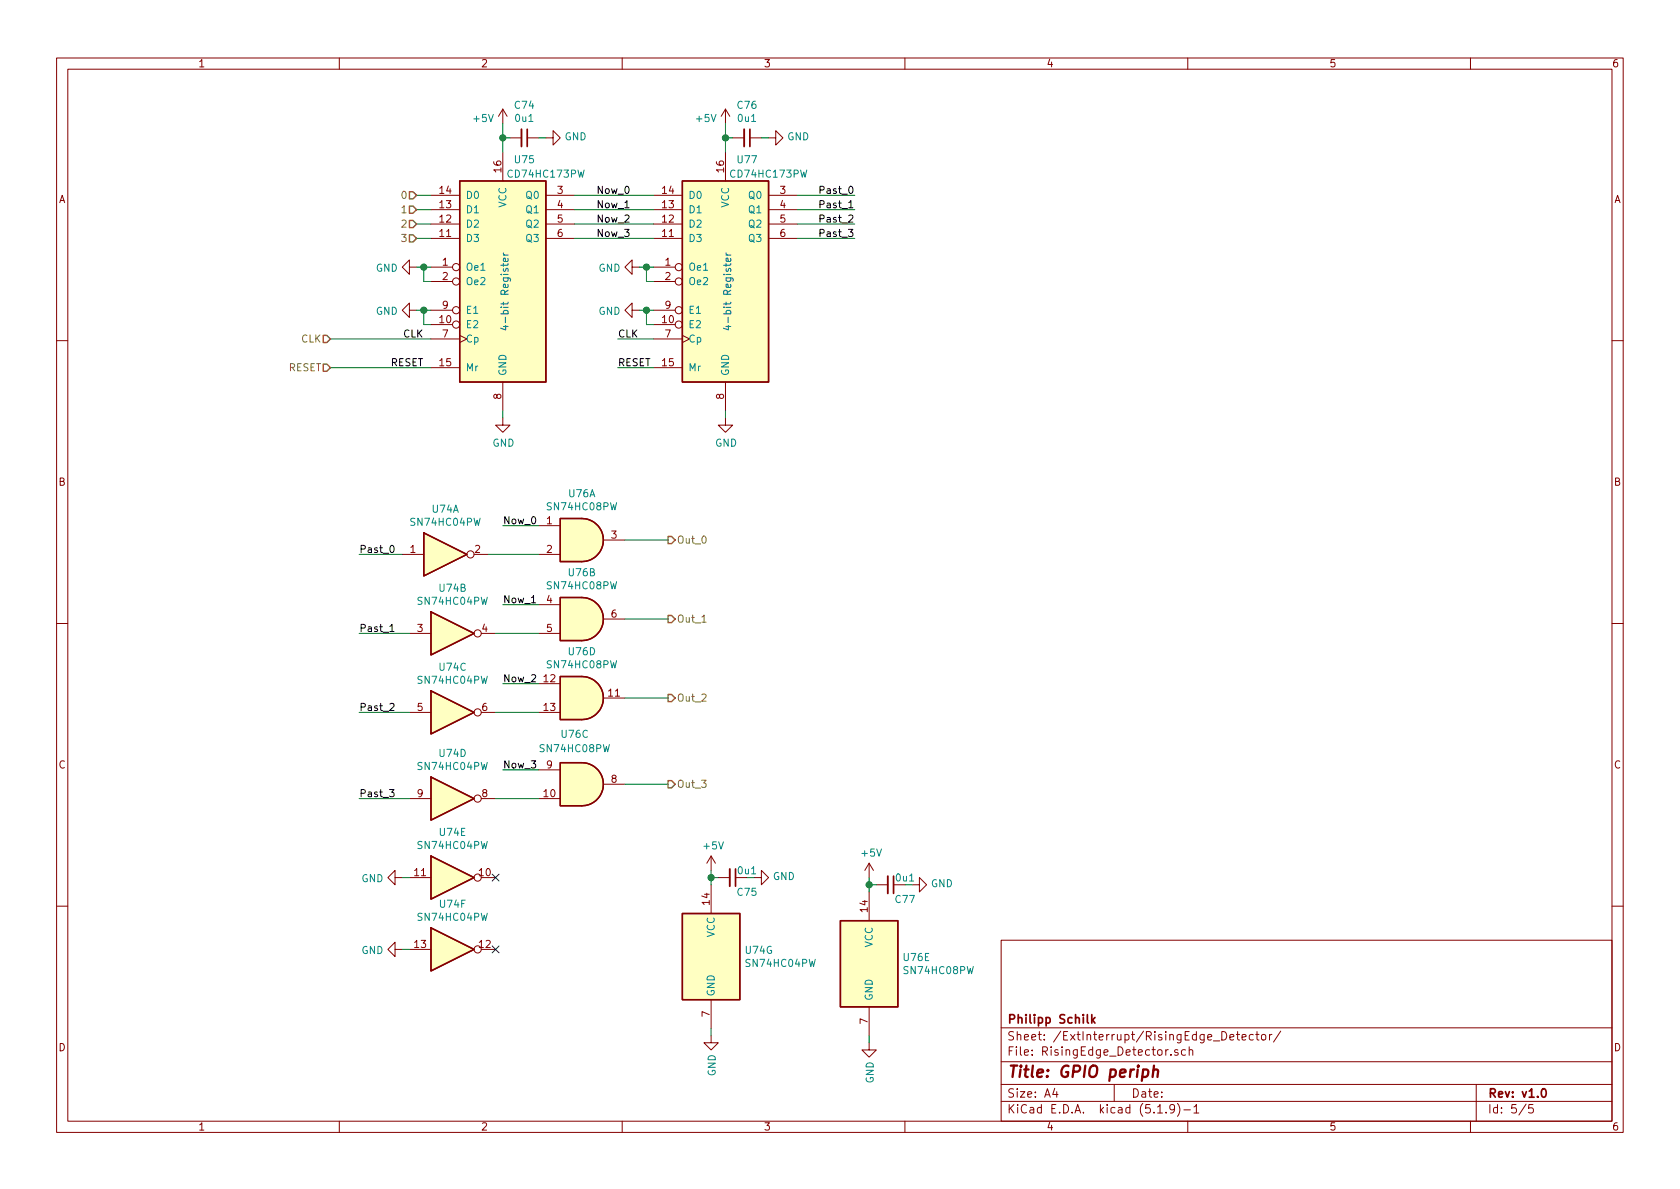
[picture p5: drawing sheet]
EESchema Schematic File Version 4
EELAYER 30 0
EELAYER END
$Descr A4 11693 8268
encoding utf-8
Sheet 5 5
Title "GPIO periph"
Date ""
Rev "v1.0"
Comp "Philipp Schilk"
Comment1 ""
Comment2 ""
Comment3 ""
Comment4 ""
$EndDescr
Text HLabel 2900 1350 0    50   Input ~ 0
0
Text HLabel 2900 1450 0    50   Input ~ 0
1
Text HLabel 2900 1550 0    50   Input ~ 0
2
Text HLabel 2900 1650 0    50   Input ~ 0
3
$Comp
L power:GND #PWR?
U 1 1
P 2900 1850
AR Path="/5ED2705B/60D76F64" Ref="#PWR?"  Part="1" 
AR Path="/5F3ED0F9/60D76F64" Ref="#PWR?"  Part="1" 
AR Path="/61C3CF7F/60D76F64" Ref="#PWR?"  Part="1" 
AR Path="/61C3CF88/60D76F64" Ref="#PWR?"  Part="1" 
AR Path="/6301660C/60D76F64" Ref="#PWR?"  Part="1" 
AR Path="/6301660C/60D5258B/60D76F64" Ref="#PWR0288"  Part="1" 
F 0 "#PWR0288" H 2900 1600 50  0001 C CNN
F 1 "GND" V 2905 1722 50  0000 R CNN
F 2 "" H 2900 1850 50  0001 C CNN
F 3 "" H 2900 1850 50  0001 C CNN
	1    2900 1850
	0    1    1    0   
$EndComp
Wire Wire Line
	2950 1950 3000 1950
Wire Wire Line
	2950 1850 2950 1950
Wire Wire Line
	2950 2150 2950 2250
Wire Wire Line
	2950 2250 3000 2250
Wire Wire Line
	2950 2150 3000 2150
Wire Wire Line
	2950 1850 3000 1850
Wire Wire Line
	3500 2900 3500 2850
$Comp
L power:GND #PWR?
U 1 1
P 3500 2900
AR Path="/5ED2705B/60D76F71" Ref="#PWR?"  Part="1" 
AR Path="/5F3ED0F9/60D76F71" Ref="#PWR?"  Part="1" 
AR Path="/61C3CF7F/60D76F71" Ref="#PWR?"  Part="1" 
AR Path="/61C3CF88/60D76F71" Ref="#PWR?"  Part="1" 
AR Path="/6301660C/60D76F71" Ref="#PWR?"  Part="1" 
AR Path="/6301660C/60D5258B/60D76F71" Ref="#PWR0291"  Part="1" 
F 0 "#PWR0291" H 3500 2650 50  0001 C CNN
F 1 "GND" H 3505 2727 50  0000 C CNN
F 2 "" H 3500 2900 50  0001 C CNN
F 3 "" H 3500 2900 50  0001 C CNN
	1    3500 2900
	1    0    0    -1  
$EndComp
Wire Wire Line
	3800 950  3750 950 
$Comp
L power:GND #PWR?
U 1 1
P 3800 950
AR Path="/5ED2705B/60D76F78" Ref="#PWR?"  Part="1" 
AR Path="/5F3ED0F9/60D76F78" Ref="#PWR?"  Part="1" 
AR Path="/61C3CF7F/60D76F78" Ref="#PWR?"  Part="1" 
AR Path="/61C3CF88/60D76F78" Ref="#PWR?"  Part="1" 
AR Path="/6301660C/60D76F78" Ref="#PWR?"  Part="1" 
AR Path="/6301660C/60D5258B/60D76F78" Ref="#PWR0292"  Part="1" 
F 0 "#PWR0292" H 3800 700 50  0001 C CNN
F 1 "GND" V 3805 822 50  0000 R CNN
F 2 "" H 3800 950 50  0001 C CNN
F 3 "" H 3800 950 50  0001 C CNN
	1    3800 950 
	0    -1   -1   0   
$EndComp
Wire Wire Line
	3500 950  3500 850 
Connection ~ 3500 950 
Wire Wire Line
	3550 950  3500 950 
$Comp
L Device:C_Small C?
U 1 1
P 3650 950
AR Path="/5ED2705B/60D76F81" Ref="C?"  Part="1" 
AR Path="/5F3ED0F9/60D76F81" Ref="C?"  Part="1" 
AR Path="/61C3CF7F/60D76F81" Ref="C?"  Part="1" 
AR Path="/61C3CF88/60D76F81" Ref="C?"  Part="1" 
AR Path="/6301660C/60D76F81" Ref="C?"  Part="1" 
AR Path="/6301660C/60D5258B/60D76F81" Ref="C74"  Part="1" 
F 0 "C74" V 3421 950 50  0000 C CNN
F 1 "0u1" V 3512 950 50  0000 C CNN
F 2 "NoRef_Footprints:C_0603_1608Metric_NoRef" H 3650 950 50  0001 C CNN
F 3 "~" H 3650 950 50  0001 C CNN
	1    3650 950 
	0    1    1    0   
$EndComp
$Comp
L power:+5V #PWR?
U 1 1
P 3500 850
AR Path="/5ED2705B/60D76F87" Ref="#PWR?"  Part="1" 
AR Path="/5F3ED0F9/60D76F87" Ref="#PWR?"  Part="1" 
AR Path="/61C3CF7F/60D76F87" Ref="#PWR?"  Part="1" 
AR Path="/61C3CF88/60D76F87" Ref="#PWR?"  Part="1" 
AR Path="/6301660C/60D76F87" Ref="#PWR?"  Part="1" 
AR Path="/6301660C/60D5258B/60D76F87" Ref="#PWR0290"  Part="1" 
F 0 "#PWR0290" H 3500 700 50  0001 C CNN
F 1 "+5V" H 3442 887 50  0000 R CNN
F 2 "" H 3500 850 50  0001 C CNN
F 3 "" H 3500 850 50  0001 C CNN
	1    3500 850 
	1    0    0    -1  
$EndComp
Wire Wire Line
	3500 1050 3500 950 
Text HLabel 2300 2550 0    50   Input ~ 0
RESET
Text HLabel 2300 2350 0    50   Input ~ 0
CLK
Text Notes 3550 2300 1    50   ~ 0
4-bit Register
Wire Wire Line
	2300 2550 3000 2550
Wire Wire Line
	2300 2350 3000 2350
$Comp
L power:GND #PWR?
U 1 1
P 2900 2150
AR Path="/5ED2705B/60D76F93" Ref="#PWR?"  Part="1" 
AR Path="/5F3ED0F9/60D76F93" Ref="#PWR?"  Part="1" 
AR Path="/61C3CF7F/60D76F93" Ref="#PWR?"  Part="1" 
AR Path="/61C3CF88/60D76F93" Ref="#PWR?"  Part="1" 
AR Path="/6301660C/60D76F93" Ref="#PWR?"  Part="1" 
AR Path="/6301660C/60D5258B/60D76F93" Ref="#PWR0289"  Part="1" 
F 0 "#PWR0289" H 2900 1900 50  0001 C CNN
F 1 "GND" V 2905 2022 50  0000 R CNN
F 2 "" H 2900 2150 50  0001 C CNN
F 3 "" H 2900 2150 50  0001 C CNN
	1    2900 2150
	0    1    1    0   
$EndComp
Wire Wire Line
	2900 1850 2950 1850
Connection ~ 2950 1850
Wire Wire Line
	2900 2150 2950 2150
Connection ~ 2950 2150
$Comp
L power:GND #PWR?
U 1 1
P 4450 1850
AR Path="/5ED2705B/60D76F9D" Ref="#PWR?"  Part="1" 
AR Path="/5F3ED0F9/60D76F9D" Ref="#PWR?"  Part="1" 
AR Path="/61C3CF7F/60D76F9D" Ref="#PWR?"  Part="1" 
AR Path="/61C3CF88/60D76F9D" Ref="#PWR?"  Part="1" 
AR Path="/6301660C/60D76F9D" Ref="#PWR?"  Part="1" 
AR Path="/6301660C/60D5258B/60D76F9D" Ref="#PWR0293"  Part="1" 
F 0 "#PWR0293" H 4450 1600 50  0001 C CNN
F 1 "GND" V 4455 1722 50  0000 R CNN
F 2 "" H 4450 1850 50  0001 C CNN
F 3 "" H 4450 1850 50  0001 C CNN
	1    4450 1850
	0    1    1    0   
$EndComp
Wire Wire Line
	4500 1950 4550 1950
Wire Wire Line
	4500 1850 4500 1950
Wire Wire Line
	4500 2150 4500 2250
Wire Wire Line
	4500 2250 4550 2250
Wire Wire Line
	4500 2150 4550 2150
Wire Wire Line
	4500 1850 4550 1850
Wire Wire Line
	5050 2900 5050 2850
$Comp
L power:GND #PWR?
U 1 1
P 5050 2900
AR Path="/5ED2705B/60D76FAA" Ref="#PWR?"  Part="1" 
AR Path="/5F3ED0F9/60D76FAA" Ref="#PWR?"  Part="1" 
AR Path="/61C3CF7F/60D76FAA" Ref="#PWR?"  Part="1" 
AR Path="/61C3CF88/60D76FAA" Ref="#PWR?"  Part="1" 
AR Path="/6301660C/60D76FAA" Ref="#PWR?"  Part="1" 
AR Path="/6301660C/60D5258B/60D76FAA" Ref="#PWR0298"  Part="1" 
F 0 "#PWR0298" H 5050 2650 50  0001 C CNN
F 1 "GND" H 5055 2727 50  0000 C CNN
F 2 "" H 5050 2900 50  0001 C CNN
F 3 "" H 5050 2900 50  0001 C CNN
	1    5050 2900
	1    0    0    -1  
$EndComp
Wire Wire Line
	5350 950  5300 950 
$Comp
L power:GND #PWR?
U 1 1
P 5350 950
AR Path="/5ED2705B/60D76FB1" Ref="#PWR?"  Part="1" 
AR Path="/5F3ED0F9/60D76FB1" Ref="#PWR?"  Part="1" 
AR Path="/61C3CF7F/60D76FB1" Ref="#PWR?"  Part="1" 
AR Path="/61C3CF88/60D76FB1" Ref="#PWR?"  Part="1" 
AR Path="/6301660C/60D76FB1" Ref="#PWR?"  Part="1" 
AR Path="/6301660C/60D5258B/60D76FB1" Ref="#PWR0300"  Part="1" 
F 0 "#PWR0300" H 5350 700 50  0001 C CNN
F 1 "GND" V 5355 822 50  0000 R CNN
F 2 "" H 5350 950 50  0001 C CNN
F 3 "" H 5350 950 50  0001 C CNN
	1    5350 950 
	0    -1   -1   0   
$EndComp
Wire Wire Line
	5050 950  5050 850 
Connection ~ 5050 950 
Wire Wire Line
	5100 950  5050 950 
$Comp
L Device:C_Small C?
U 1 1
P 5200 950
AR Path="/5ED2705B/60D76FBA" Ref="C?"  Part="1" 
AR Path="/5F3ED0F9/60D76FBA" Ref="C?"  Part="1" 
AR Path="/61C3CF7F/60D76FBA" Ref="C?"  Part="1" 
AR Path="/61C3CF88/60D76FBA" Ref="C?"  Part="1" 
AR Path="/6301660C/60D76FBA" Ref="C?"  Part="1" 
AR Path="/6301660C/60D5258B/60D76FBA" Ref="C76"  Part="1" 
F 0 "C76" V 4971 950 50  0000 C CNN
F 1 "0u1" V 5062 950 50  0000 C CNN
F 2 "NoRef_Footprints:C_0603_1608Metric_NoRef" H 5200 950 50  0001 C CNN
F 3 "~" H 5200 950 50  0001 C CNN
	1    5200 950 
	0    1    1    0   
$EndComp
$Comp
L power:+5V #PWR?
U 1 1
P 5050 850
AR Path="/5ED2705B/60D76FC0" Ref="#PWR?"  Part="1" 
AR Path="/5F3ED0F9/60D76FC0" Ref="#PWR?"  Part="1" 
AR Path="/61C3CF7F/60D76FC0" Ref="#PWR?"  Part="1" 
AR Path="/61C3CF88/60D76FC0" Ref="#PWR?"  Part="1" 
AR Path="/6301660C/60D76FC0" Ref="#PWR?"  Part="1" 
AR Path="/6301660C/60D5258B/60D76FC0" Ref="#PWR0297"  Part="1" 
F 0 "#PWR0297" H 5050 700 50  0001 C CNN
F 1 "+5V" H 4992 887 50  0000 R CNN
F 2 "" H 5050 850 50  0001 C CNN
F 3 "" H 5050 850 50  0001 C CNN
	1    5050 850 
	1    0    0    -1  
$EndComp
Wire Wire Line
	5050 1050 5050 950 
$Comp
L 74xx:74LS173 U?
U 1 1
P 5050 1950
AR Path="/5ED2705B/60D76FC7" Ref="U?"  Part="1" 
AR Path="/5F3ED0F9/60D76FC7" Ref="U?"  Part="1" 
AR Path="/61C3CF7F/60D76FC7" Ref="U?"  Part="1" 
AR Path="/61C3CF88/60D76FC7" Ref="U?"  Part="1" 
AR Path="/6301660C/60D76FC7" Ref="U?"  Part="1" 
AR Path="/6301660C/60D5258B/60D76FC7" Ref="U77"  Part="1" 
F 0 "U77" H 5200 2800 50  0000 C CNN
F 1 "CD74HC173PW" H 5350 2700 50  0000 C CNN
F 2 "Package_SO:TSSOP-16_4.4x5mm_P0.65mm" H 5050 1950 50  0001 C CNN
F 3 "http://www.ti.com/lit/gpn/sn74LS173" H 5050 1950 50  0001 C CNN
	1    5050 1950
	1    0    0    -1  
$EndComp
Text Notes 5100 2300 1    50   ~ 0
4-bit Register
$Comp
L power:GND #PWR?
U 1 1
P 4450 2150
AR Path="/5ED2705B/60D76FCE" Ref="#PWR?"  Part="1" 
AR Path="/5F3ED0F9/60D76FCE" Ref="#PWR?"  Part="1" 
AR Path="/61C3CF7F/60D76FCE" Ref="#PWR?"  Part="1" 
AR Path="/61C3CF88/60D76FCE" Ref="#PWR?"  Part="1" 
AR Path="/6301660C/60D76FCE" Ref="#PWR?"  Part="1" 
AR Path="/6301660C/60D5258B/60D76FCE" Ref="#PWR0294"  Part="1" 
F 0 "#PWR0294" H 4450 1900 50  0001 C CNN
F 1 "GND" V 4455 2022 50  0000 R CNN
F 2 "" H 4450 2150 50  0001 C CNN
F 3 "" H 4450 2150 50  0001 C CNN
	1    4450 2150
	0    1    1    0   
$EndComp
Wire Wire Line
	4450 1850 4500 1850
Connection ~ 4500 1850
Wire Wire Line
	4450 2150 4500 2150
Connection ~ 4500 2150
Text Label 2950 2350 2    50   ~ 0
CLK
Text Label 2950 2550 2    50   ~ 0
RESET
$Comp
L 74xx:74LS173 U?
U 1 1
P 3500 1950
AR Path="/5ED2705B/60D76FDA" Ref="U?"  Part="1" 
AR Path="/5F3ED0F9/60D76FDA" Ref="U?"  Part="1" 
AR Path="/61C3CF7F/60D76FDA" Ref="U?"  Part="1" 
AR Path="/61C3CF88/60D76FDA" Ref="U?"  Part="1" 
AR Path="/6301660C/60D76FDA" Ref="U?"  Part="1" 
AR Path="/6301660C/60D5258B/60D76FDA" Ref="U75"  Part="1" 
F 0 "U75" H 3650 2800 50  0000 C CNN
F 1 "CD74HC173PW" H 3800 2700 50  0000 C CNN
F 2 "Package_SO:TSSOP-16_4.4x5mm_P0.65mm" H 3500 1950 50  0001 C CNN
F 3 "http://www.ti.com/lit/gpn/sn74LS173" H 3500 1950 50  0001 C CNN
	1    3500 1950
	1    0    0    -1  
$EndComp
Text Label 4300 2350 0    50   ~ 0
CLK
Wire Wire Line
	4300 2550 4550 2550
Wire Wire Line
	4300 2350 4550 2350
Wire Wire Line
	4000 1350 4550 1350
Wire Wire Line
	4000 1450 4550 1450
Wire Wire Line
	4000 1550 4550 1550
Wire Wire Line
	4000 1650 4550 1650
Text Label 4150 1350 0    50   ~ 0
Now_0
Text Label 4150 1450 0    50   ~ 0
Now_1
Text Label 4150 1550 0    50   ~ 0
Now_2
Text Label 4150 1650 0    50   ~ 0
Now_3
Text Label 5950 1350 2    50   ~ 0
Past_0
Text Label 5950 1450 2    50   ~ 0
Past_1
Text Label 5950 1550 2    50   ~ 0
Past_2
Text Label 5950 1650 2    50   ~ 0
Past_3
Wire Wire Line
	5950 1350 5550 1350
Wire Wire Line
	5950 1450 5550 1450
Wire Wire Line
	5950 1550 5550 1550
Wire Wire Line
	5950 1650 5550 1650
Wire Wire Line
	2900 1350 3000 1350
Wire Wire Line
	2900 1450 3000 1450
Wire Wire Line
	2900 1550 3000 1550
Wire Wire Line
	2900 1650 3000 1650
$Comp
L 74xx:74LS08 U?
U 3 1
P 4050 5450
AR Path="/5F396002/60D76FF8" Ref="U?"  Part="3" 
AR Path="/5FF66C9F/60D76FF8" Ref="U?"  Part="3" 
AR Path="/5FF66C9F/600CC0A2/60D76FF8" Ref="U?"  Part="3" 
AR Path="/6301660C/60D76FF8" Ref="U?"  Part="3" 
AR Path="/6301660C/60D5258B/60D76FF8" Ref="U76"  Part="3" 
F 0 "U76" H 4000 5800 50  0000 C CNN
F 1 "SN74HC08PW" H 4000 5700 50  0000 C CNN
F 2 "Package_SO:TSSOP-14_4.4x5mm_P0.65mm" H 4050 5450 50  0001 C CNN
F 3 "http://www.ti.com/lit/gpn/sn74LS08" H 4050 5450 50  0001 C CNN
	3    4050 5450
	1    0    0    -1  
$EndComp
$Comp
L 74xx:74LS08 U?
U 1 1
P 4050 3750
AR Path="/5F396002/60D76FFE" Ref="U?"  Part="1" 
AR Path="/5FF66C9F/60D76FFE" Ref="U?"  Part="1" 
AR Path="/5FF66C9F/600CC0A2/60D76FFE" Ref="U?"  Part="1" 
AR Path="/6301660C/60D76FFE" Ref="U?"  Part="1" 
AR Path="/6301660C/60D5258B/60D76FFE" Ref="U76"  Part="1" 
F 0 "U76" H 4050 4075 50  0000 C CNN
F 1 "SN74HC08PW" H 4050 3984 50  0000 C CNN
F 2 "Package_SO:TSSOP-14_4.4x5mm_P0.65mm" H 4050 3750 50  0001 C CNN
F 3 "http://www.ti.com/lit/gpn/sn74LS08" H 4050 3750 50  0001 C CNN
	1    4050 3750
	1    0    0    -1  
$EndComp
$Comp
L 74xx:74LS08 U?
U 2 1
P 4050 4300
AR Path="/5F396002/60D77004" Ref="U?"  Part="2" 
AR Path="/5FF66C9F/60D77004" Ref="U?"  Part="2" 
AR Path="/5FF66C9F/600CC0A2/60D77004" Ref="U?"  Part="2" 
AR Path="/6301660C/60D77004" Ref="U?"  Part="2" 
AR Path="/6301660C/60D5258B/60D77004" Ref="U76"  Part="2" 
F 0 "U76" H 4050 4625 50  0000 C CNN
F 1 "SN74HC08PW" H 4050 4534 50  0000 C CNN
F 2 "Package_SO:TSSOP-14_4.4x5mm_P0.65mm" H 4050 4300 50  0001 C CNN
F 3 "http://www.ti.com/lit/gpn/sn74LS08" H 4050 4300 50  0001 C CNN
	2    4050 4300
	1    0    0    -1  
$EndComp
$Comp
L 74xx:74LS08 U?
U 5 1
P 6050 6700
AR Path="/5F396002/60D7700A" Ref="U?"  Part="5" 
AR Path="/5FF66C9F/60D7700A" Ref="U?"  Part="5" 
AR Path="/5FF66C9F/600CC0A2/60D7700A" Ref="U?"  Part="5" 
AR Path="/6301660C/60D7700A" Ref="U?"  Part="5" 
AR Path="/6301660C/60D5258B/60D7700A" Ref="U76"  Part="5" 
F 0 "U76" H 6280 6746 50  0000 L CNN
F 1 "SN74HC08PW" H 6280 6655 50  0000 L CNN
F 2 "Package_SO:TSSOP-14_4.4x5mm_P0.65mm" H 6050 6700 50  0001 C CNN
F 3 "http://www.ti.com/lit/gpn/sn74LS08" H 6050 6700 50  0001 C CNN
	5    6050 6700
	1    0    0    -1  
$EndComp
$Comp
L power:+5V #PWR?
U 1 1
P 6050 6100
AR Path="/5F396002/60D77010" Ref="#PWR?"  Part="1" 
AR Path="/5FF66C9F/60D77010" Ref="#PWR?"  Part="1" 
AR Path="/5FF66C9F/600CC0A2/60D77010" Ref="#PWR?"  Part="1" 
AR Path="/6301660C/60D77010" Ref="#PWR?"  Part="1" 
AR Path="/6301660C/60D5258B/60D77010" Ref="#PWR0301"  Part="1" 
F 0 "#PWR0301" H 6050 5950 50  0001 C CNN
F 1 "+5V" H 6065 6273 50  0000 C CNN
F 2 "" H 6050 6100 50  0001 C CNN
F 3 "" H 6050 6100 50  0001 C CNN
	1    6050 6100
	1    0    0    -1  
$EndComp
Wire Wire Line
	6350 6150 6300 6150
$Comp
L Device:C_Small C?
U 1 1
P 6200 6150
AR Path="/5ED2705B/60D77017" Ref="C?"  Part="1" 
AR Path="/5F1CE57C/60D77017" Ref="C?"  Part="1" 
AR Path="/5F396002/60D77017" Ref="C?"  Part="1" 
AR Path="/5FF66C9F/60D77017" Ref="C?"  Part="1" 
AR Path="/5FF66C9F/600CC0A2/60D77017" Ref="C?"  Part="1" 
AR Path="/6301660C/60D77017" Ref="C?"  Part="1" 
AR Path="/6301660C/60D5258B/60D77017" Ref="C77"  Part="1" 
F 0 "C77" V 6300 6250 50  0000 C CNN
F 1 "0u1" V 6150 6250 50  0000 C CNN
F 2 "NoRef_Footprints:C_0603_1608Metric_NoRef" H 6200 6150 50  0001 C CNN
F 3 "~" H 6200 6150 50  0001 C CNN
	1    6200 6150
	0    1    1    0   
$EndComp
Wire Wire Line
	6100 6150 6050 6150
$Comp
L power:GND #PWR?
U 1 1
P 6350 6150
AR Path="/5ED2705B/60D7701E" Ref="#PWR?"  Part="1" 
AR Path="/5F1CE57C/60D7701E" Ref="#PWR?"  Part="1" 
AR Path="/5F396002/60D7701E" Ref="#PWR?"  Part="1" 
AR Path="/5FF66C9F/60D7701E" Ref="#PWR?"  Part="1" 
AR Path="/5FF66C9F/600CC0A2/60D7701E" Ref="#PWR?"  Part="1" 
AR Path="/6301660C/60D7701E" Ref="#PWR?"  Part="1" 
AR Path="/6301660C/60D5258B/60D7701E" Ref="#PWR0303"  Part="1" 
F 0 "#PWR0303" H 6350 5900 50  0001 C CNN
F 1 "GND" V 6355 6022 50  0000 R CNN
F 2 "" H 6350 6150 50  0001 C CNN
F 3 "" H 6350 6150 50  0001 C CNN
	1    6350 6150
	0    -1   -1   0   
$EndComp
$Comp
L power:GND #PWR?
U 1 1
P 6050 7250
AR Path="/5ED2705B/60D77024" Ref="#PWR?"  Part="1" 
AR Path="/5F1CE57C/60D77024" Ref="#PWR?"  Part="1" 
AR Path="/5F396002/60D77024" Ref="#PWR?"  Part="1" 
AR Path="/5FF66C9F/60D77024" Ref="#PWR?"  Part="1" 
AR Path="/5FF66C9F/600CC0A2/60D77024" Ref="#PWR?"  Part="1" 
AR Path="/6301660C/60D77024" Ref="#PWR?"  Part="1" 
AR Path="/6301660C/60D5258B/60D77024" Ref="#PWR0302"  Part="1" 
F 0 "#PWR0302" H 6050 7000 50  0001 C CNN
F 1 "GND" V 6055 7122 50  0000 R CNN
F 2 "" H 6050 7250 50  0001 C CNN
F 3 "" H 6050 7250 50  0001 C CNN
	1    6050 7250
	1    0    0    -1  
$EndComp
Wire Wire Line
	6050 6100 6050 6150
Wire Wire Line
	6050 6150 6050 6200
Connection ~ 6050 6150
Wire Wire Line
	6050 7250 6050 7200
$Comp
L 74xx:74HC04 U?
U 1 1
P 3100 3850
AR Path="/5F396002/60D7702E" Ref="U?"  Part="1" 
AR Path="/5FF66C9F/600CBE21/60D7702E" Ref="U?"  Part="1" 
AR Path="/5FF66C9F/600CC0A2/60D7702E" Ref="U?"  Part="1" 
AR Path="/6301660C/60D7702E" Ref="U?"  Part="1" 
AR Path="/6301660C/60D5258B/60D7702E" Ref="U74"  Part="1" 
F 0 "U74" H 3100 4167 50  0000 C CNN
F 1 "SN74HC04PW" H 3100 4076 50  0000 C CNN
F 2 "Package_SO:TSSOP-14_4.4x5mm_P0.65mm" H 3100 3850 50  0001 C CNN
F 3 "https://assets.nexperia.com/documents/data-sheet/74HC_HCT04.pdf" H 3100 3850 50  0001 C CNN
	1    3100 3850
	1    0    0    -1  
$EndComp
$Comp
L 74xx:74HC04 U?
U 2 1
P 3150 4400
AR Path="/5F396002/60D77034" Ref="U?"  Part="2" 
AR Path="/5FF66C9F/600CBE21/60D77034" Ref="U?"  Part="2" 
AR Path="/5FF66C9F/600CC0A2/60D77034" Ref="U?"  Part="2" 
AR Path="/6301660C/60D77034" Ref="U?"  Part="2" 
AR Path="/6301660C/60D5258B/60D77034" Ref="U74"  Part="2" 
F 0 "U74" H 3150 4717 50  0000 C CNN
F 1 "SN74HC04PW" H 3150 4626 50  0000 C CNN
F 2 "Package_SO:TSSOP-14_4.4x5mm_P0.65mm" H 3150 4400 50  0001 C CNN
F 3 "https://assets.nexperia.com/documents/data-sheet/74HC_HCT04.pdf" H 3150 4400 50  0001 C CNN
	2    3150 4400
	1    0    0    -1  
$EndComp
$Comp
L 74xx:74HC04 U?
U 3 1
P 3150 4950
AR Path="/5F396002/60D7703A" Ref="U?"  Part="3" 
AR Path="/5FF66C9F/600CBE21/60D7703A" Ref="U?"  Part="3" 
AR Path="/5FF66C9F/600CC0A2/60D7703A" Ref="U?"  Part="3" 
AR Path="/6301660C/60D7703A" Ref="U?"  Part="3" 
AR Path="/6301660C/60D5258B/60D7703A" Ref="U74"  Part="3" 
F 0 "U74" H 3150 5267 50  0000 C CNN
F 1 "SN74HC04PW" H 3150 5176 50  0000 C CNN
F 2 "Package_SO:TSSOP-14_4.4x5mm_P0.65mm" H 3150 4950 50  0001 C CNN
F 3 "https://assets.nexperia.com/documents/data-sheet/74HC_HCT04.pdf" H 3150 4950 50  0001 C CNN
	3    3150 4950
	1    0    0    -1  
$EndComp
$Comp
L 74xx:74HC04 U?
U 4 1
P 3150 5550
AR Path="/5F396002/60D77040" Ref="U?"  Part="4" 
AR Path="/5FF66C9F/600CBE21/60D77040" Ref="U?"  Part="4" 
AR Path="/5FF66C9F/600CC0A2/60D77040" Ref="U?"  Part="4" 
AR Path="/6301660C/60D77040" Ref="U?"  Part="4" 
AR Path="/6301660C/60D5258B/60D77040" Ref="U74"  Part="4" 
F 0 "U74" H 3150 5867 50  0000 C CNN
F 1 "SN74HC04PW" H 3150 5776 50  0000 C CNN
F 2 "Package_SO:TSSOP-14_4.4x5mm_P0.65mm" H 3150 5550 50  0001 C CNN
F 3 "https://assets.nexperia.com/documents/data-sheet/74HC_HCT04.pdf" H 3150 5550 50  0001 C CNN
	4    3150 5550
	1    0    0    -1  
$EndComp
$Comp
L 74xx:74HC04 U?
U 5 1
P 3150 6100
AR Path="/5F396002/60D77046" Ref="U?"  Part="5" 
AR Path="/5FF66C9F/600CBE21/60D77046" Ref="U?"  Part="5" 
AR Path="/5FF66C9F/600CC0A2/60D77046" Ref="U?"  Part="5" 
AR Path="/6301660C/60D77046" Ref="U?"  Part="5" 
AR Path="/6301660C/60D5258B/60D77046" Ref="U74"  Part="5" 
F 0 "U74" H 3150 6417 50  0000 C CNN
F 1 "SN74HC04PW" H 3150 6326 50  0000 C CNN
F 2 "Package_SO:TSSOP-14_4.4x5mm_P0.65mm" H 3150 6100 50  0001 C CNN
F 3 "https://assets.nexperia.com/documents/data-sheet/74HC_HCT04.pdf" H 3150 6100 50  0001 C CNN
	5    3150 6100
	1    0    0    -1  
$EndComp
$Comp
L 74xx:74HC04 U?
U 6 1
P 3150 6600
AR Path="/5F396002/60D7704C" Ref="U?"  Part="6" 
AR Path="/5FF66C9F/600CBE21/60D7704C" Ref="U?"  Part="6" 
AR Path="/5FF66C9F/600CC0A2/60D7704C" Ref="U?"  Part="6" 
AR Path="/6301660C/60D7704C" Ref="U?"  Part="6" 
AR Path="/6301660C/60D5258B/60D7704C" Ref="U74"  Part="6" 
F 0 "U74" H 3150 6917 50  0000 C CNN
F 1 "SN74HC04PW" H 3150 6826 50  0000 C CNN
F 2 "Package_SO:TSSOP-14_4.4x5mm_P0.65mm" H 3150 6600 50  0001 C CNN
F 3 "https://assets.nexperia.com/documents/data-sheet/74HC_HCT04.pdf" H 3150 6600 50  0001 C CNN
	6    3150 6600
	1    0    0    -1  
$EndComp
$Comp
L 74xx:74HC04 U?
U 7 1
P 4950 6650
AR Path="/5F396002/60D77052" Ref="U?"  Part="7" 
AR Path="/5FF66C9F/600CBE21/60D77052" Ref="U?"  Part="7" 
AR Path="/5FF66C9F/600CC0A2/60D77052" Ref="U?"  Part="7" 
AR Path="/6301660C/60D77052" Ref="U?"  Part="7" 
AR Path="/6301660C/60D5258B/60D77052" Ref="U74"  Part="7" 
F 0 "U74" H 5180 6696 50  0000 L CNN
F 1 "SN74HC04PW" H 5180 6605 50  0000 L CNN
F 2 "Package_SO:TSSOP-14_4.4x5mm_P0.65mm" H 4950 6650 50  0001 C CNN
F 3 "https://assets.nexperia.com/documents/data-sheet/74HC_HCT04.pdf" H 4950 6650 50  0001 C CNN
	7    4950 6650
	1    0    0    -1  
$EndComp
$Comp
L power:GND #PWR?
U 1 1
P 4950 7200
AR Path="/5ED2705B/60D77058" Ref="#PWR?"  Part="1" 
AR Path="/5F1CE57C/60D77058" Ref="#PWR?"  Part="1" 
AR Path="/5F396002/60D77058" Ref="#PWR?"  Part="1" 
AR Path="/5FF66C9F/600CBE21/60D77058" Ref="#PWR?"  Part="1" 
AR Path="/5FF66C9F/600CC0A2/60D77058" Ref="#PWR?"  Part="1" 
AR Path="/6301660C/60D77058" Ref="#PWR?"  Part="1" 
AR Path="/6301660C/60D5258B/60D77058" Ref="#PWR0296"  Part="1" 
F 0 "#PWR0296" H 4950 6950 50  0001 C CNN
F 1 "GND" V 4955 7072 50  0000 R CNN
F 2 "" H 4950 7200 50  0001 C CNN
F 3 "" H 4950 7200 50  0001 C CNN
	1    4950 7200
	1    0    0    -1  
$EndComp
Wire Wire Line
	4950 7200 4950 7150
$Comp
L power:+5V #PWR?
U 1 1
P 4950 6050
AR Path="/5F396002/60D7705F" Ref="#PWR?"  Part="1" 
AR Path="/5FF66C9F/600CBE21/60D7705F" Ref="#PWR?"  Part="1" 
AR Path="/5FF66C9F/600CC0A2/60D7705F" Ref="#PWR?"  Part="1" 
AR Path="/6301660C/60D7705F" Ref="#PWR?"  Part="1" 
AR Path="/6301660C/60D5258B/60D7705F" Ref="#PWR0295"  Part="1" 
F 0 "#PWR0295" H 4950 5900 50  0001 C CNN
F 1 "+5V" H 4965 6223 50  0000 C CNN
F 2 "" H 4950 6050 50  0001 C CNN
F 3 "" H 4950 6050 50  0001 C CNN
	1    4950 6050
	1    0    0    -1  
$EndComp
Wire Wire Line
	4950 6050 4950 6100
Wire Wire Line
	5250 6100 5200 6100
$Comp
L Device:C_Small C?
U 1 1
P 5100 6100
AR Path="/5ED2705B/60D77067" Ref="C?"  Part="1" 
AR Path="/5F1CE57C/60D77067" Ref="C?"  Part="1" 
AR Path="/5F396002/60D77067" Ref="C?"  Part="1" 
AR Path="/5FF66C9F/600CBE21/60D77067" Ref="C?"  Part="1" 
AR Path="/5FF66C9F/600CC0A2/60D77067" Ref="C?"  Part="1" 
AR Path="/6301660C/60D77067" Ref="C?"  Part="1" 
AR Path="/6301660C/60D5258B/60D77067" Ref="C75"  Part="1" 
F 0 "C75" V 5200 6200 50  0000 C CNN
F 1 "0u1" V 5050 6200 50  0000 C CNN
F 2 "NoRef_Footprints:C_0603_1608Metric_NoRef" H 5100 6100 50  0001 C CNN
F 3 "~" H 5100 6100 50  0001 C CNN
	1    5100 6100
	0    1    1    0   
$EndComp
Wire Wire Line
	5000 6100 4950 6100
Connection ~ 4950 6100
Wire Wire Line
	4950 6100 4950 6150
$Comp
L power:GND #PWR?
U 1 1
P 5250 6100
AR Path="/5ED2705B/60D77070" Ref="#PWR?"  Part="1" 
AR Path="/5F1CE57C/60D77070" Ref="#PWR?"  Part="1" 
AR Path="/5F396002/60D77070" Ref="#PWR?"  Part="1" 
AR Path="/5FF66C9F/600CBE21/60D77070" Ref="#PWR?"  Part="1" 
AR Path="/5FF66C9F/600CC0A2/60D77070" Ref="#PWR?"  Part="1" 
AR Path="/6301660C/60D77070" Ref="#PWR?"  Part="1" 
AR Path="/6301660C/60D5258B/60D77070" Ref="#PWR0299"  Part="1" 
F 0 "#PWR0299" H 5250 5850 50  0001 C CNN
F 1 "GND" V 5255 5972 50  0000 R CNN
F 2 "" H 5250 6100 50  0001 C CNN
F 3 "" H 5250 6100 50  0001 C CNN
	1    5250 6100
	0    -1   -1   0   
$EndComp
$Comp
L 74xx:74LS08 U?
U 4 1
P 4050 4850
AR Path="/5F396002/60D77076" Ref="U?"  Part="4" 
AR Path="/5FF66C9F/60D77076" Ref="U?"  Part="4" 
AR Path="/5FF66C9F/600CC0A2/60D77076" Ref="U?"  Part="4" 
AR Path="/6301660C/60D77076" Ref="U?"  Part="4" 
AR Path="/6301660C/60D5258B/60D77076" Ref="U76"  Part="4" 
F 0 "U76" H 4050 5175 50  0000 C CNN
F 1 "SN74HC08PW" H 4050 5084 50  0000 C CNN
F 2 "Package_SO:TSSOP-14_4.4x5mm_P0.65mm" H 4050 4850 50  0001 C CNN
F 3 "http://www.ti.com/lit/gpn/sn74LS08" H 4050 4850 50  0001 C CNN
	4    4050 4850
	1    0    0    -1  
$EndComp
Wire Wire Line
	3400 3850 3750 3850
Wire Wire Line
	3450 4400 3750 4400
Wire Wire Line
	3450 4950 3750 4950
Wire Wire Line
	3750 5550 3450 5550
Text Label 2500 3850 0    50   ~ 0
Past_0
Text Label 2500 4400 0    50   ~ 0
Past_1
Text Label 2500 4950 0    50   ~ 0
Past_2
Text Label 2500 5550 0    50   ~ 0
Past_3
Text Label 3500 3650 0    50   ~ 0
Now_0
Text Label 3500 4200 0    50   ~ 0
Now_1
Text Label 3500 4750 0    50   ~ 0
Now_2
Text Label 3500 5350 0    50   ~ 0
Now_3
Wire Wire Line
	3500 3650 3750 3650
Wire Wire Line
	2500 3850 2800 3850
Wire Wire Line
	2500 4400 2850 4400
Wire Wire Line
	2500 4950 2850 4950
Wire Wire Line
	2500 5550 2850 5550
Wire Wire Line
	3500 4750 3750 4750
Wire Wire Line
	3500 5350 3750 5350
Wire Wire Line
	3500 4200 3750 4200
NoConn ~ 3450 6600
NoConn ~ 3450 6100
$Comp
L power:GND #PWR?
U 1 1
P 2800 6600
AR Path="/5ED2705B/60D7709A" Ref="#PWR?"  Part="1" 
AR Path="/5F1CE57C/60D7709A" Ref="#PWR?"  Part="1" 
AR Path="/5F396002/60D7709A" Ref="#PWR?"  Part="1" 
AR Path="/5FF66C9F/600CBE21/60D7709A" Ref="#PWR?"  Part="1" 
AR Path="/5FF66C9F/600CC0A2/60D7709A" Ref="#PWR?"  Part="1" 
AR Path="/6301660C/60D7709A" Ref="#PWR?"  Part="1" 
AR Path="/6301660C/60D5258B/60D7709A" Ref="#PWR0287"  Part="1" 
F 0 "#PWR0287" H 2800 6350 50  0001 C CNN
F 1 "GND" V 2805 6472 50  0000 R CNN
F 2 "" H 2800 6600 50  0001 C CNN
F 3 "" H 2800 6600 50  0001 C CNN
	1    2800 6600
	0    1    1    0   
$EndComp
$Comp
L power:GND #PWR?
U 1 1
P 2800 6100
AR Path="/5ED2705B/60D770A0" Ref="#PWR?"  Part="1" 
AR Path="/5F1CE57C/60D770A0" Ref="#PWR?"  Part="1" 
AR Path="/5F396002/60D770A0" Ref="#PWR?"  Part="1" 
AR Path="/5FF66C9F/600CBE21/60D770A0" Ref="#PWR?"  Part="1" 
AR Path="/5FF66C9F/600CC0A2/60D770A0" Ref="#PWR?"  Part="1" 
AR Path="/6301660C/60D770A0" Ref="#PWR?"  Part="1" 
AR Path="/6301660C/60D5258B/60D770A0" Ref="#PWR0286"  Part="1" 
F 0 "#PWR0286" H 2800 5850 50  0001 C CNN
F 1 "GND" V 2805 5972 50  0000 R CNN
F 2 "" H 2800 6100 50  0001 C CNN
F 3 "" H 2800 6100 50  0001 C CNN
	1    2800 6100
	0    1    1    0   
$EndComp
Wire Wire Line
	2800 6100 2850 6100
Wire Wire Line
	2800 6600 2850 6600
Text HLabel 4650 3750 2    50   Output ~ 0
Out_0
Text HLabel 4650 4300 2    50   Output ~ 0
Out_1
Text HLabel 4650 4850 2    50   Output ~ 0
Out_2
Text HLabel 4650 5450 2    50   Output ~ 0
Out_3
Wire Wire Line
	4650 5450 4350 5450
Wire Wire Line
	4350 4850 4650 4850
Wire Wire Line
	4350 4300 4650 4300
Wire Wire Line
	4350 3750 4650 3750
Text Label 4300 2550 0    50   ~ 0
RESET
$EndSCHEMATC
